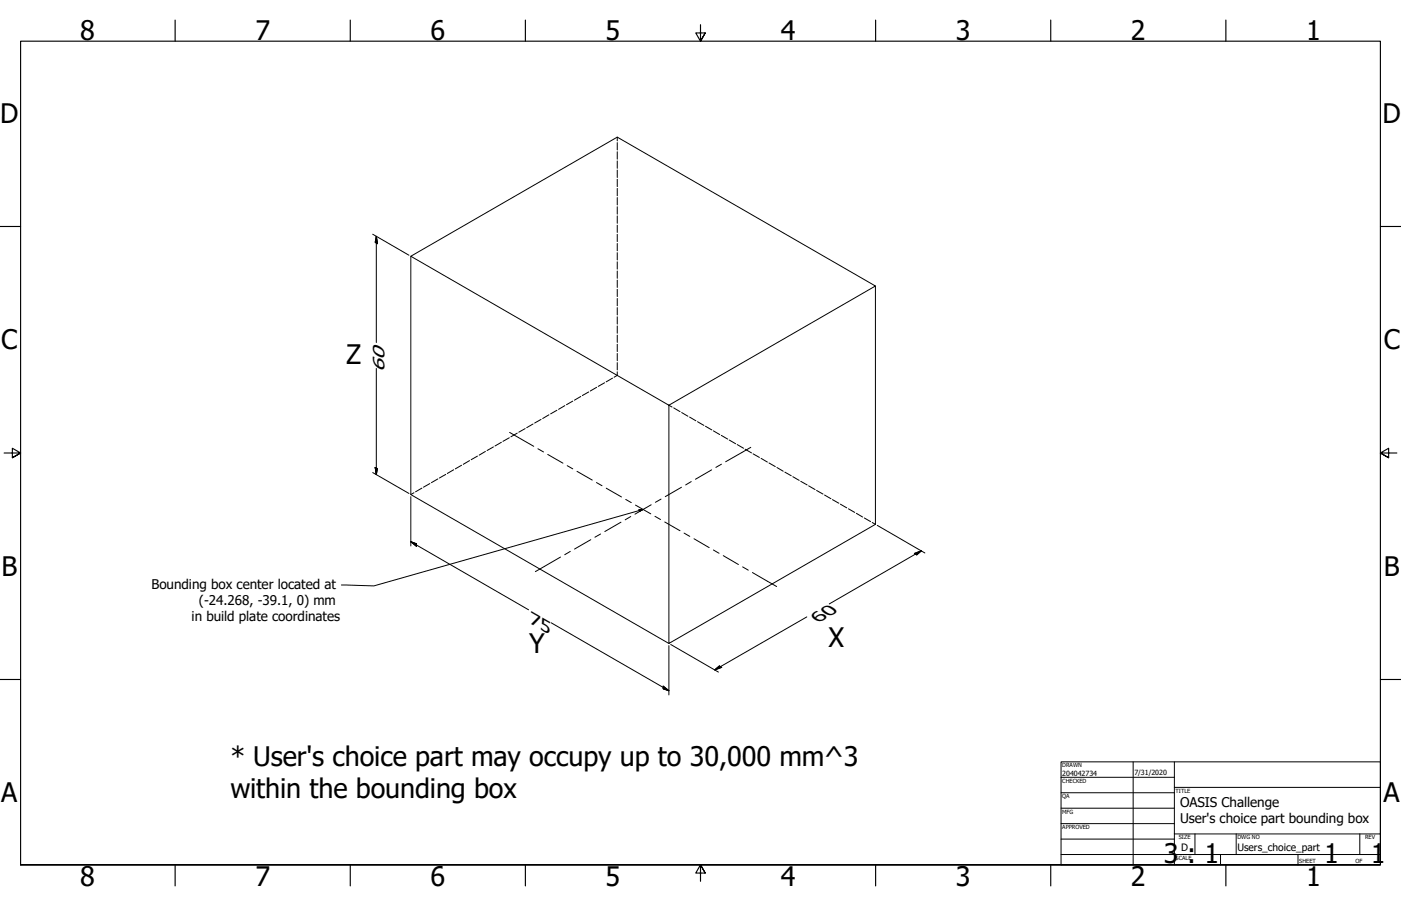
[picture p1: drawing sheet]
<svg xmlns="http://www.w3.org/2000/svg" width="864mm" height="559mm" viewBox="0 0 864 559" stroke-linecap="round" stroke-linejoin="round" font-family="sans-serif">
<!-- layer: Visible (ANSI) -->
<path d="M253 158l127-73 160 91-128 74zM253 158v147l159 92M540 176v147l-128 74v-147" fill="none" stroke="#000" stroke-width=".62"/>
<!-- layer: Hidden (ANSI) -->
<g fill="none" stroke="#000" stroke-width=".62">
<path d="M380 85v2M380 88v5M380 94v4M380 99v5M380 105v4M380 111v4M380 116v5M380 122v4M380 128v4M380 133v5M380 139v4M380 145v4"/>
<path d="M380 150v5M380 156v4M380 161v5M380 167v5M380 173v4M380 178v5M380 184v5M380 190v4M380 195v5M380 201v5M380 207v4M380 212v5"/>
<path d="M380 218v5M368 239l-4 2M373 236l-4 2M378 233l-4 3M380 229v3l-1 1M380 224v4M334 259l-4 2M338 256l-3 2M343 253l-4 2M348 250l-4 2M353 247l-4 3M358 245l-4 2"/>
<path d="M363 242l-4 2M412 250l2 1M415 252l4 2M420 254l4 3M425 257l4 3M299 278l-4 3M304 276l-4 2M309 273l-4 2M314 270l-4 2M319 267l-4 2M324 264l-4 3M329 261l-4 3"/>
<path d="M430 260l4 2M435 263l4 2M440 266l4 2M445 269l4 2M450 271l3 3M454 274l4 2M459 277l4 2M464 280l4 2M265 298l-4 2M270 295l-4 3M275 293l-4 2M280 290l-4 2"/>
<path d="M285 287l-4 2M289 284l-3 2M294 281l-4 3M469 283l4 2M474 286l4 2M479 288l4 3M484 291l4 2M489 294l4 2M494 297l4 2M498 300l4 2M255 304l-2 1M260 301l-4 2"/>
<path d="M503 303l4 2M508 305l4 3M513 308l4 2M518 311l4 2M523 314l4 2M528 317l4 2M533 319l4 3M538 322l2 1"/>
</g>
<!-- layer: Border (ANSI) -->
<g fill="none" stroke="#000" stroke-width=".7">
<path d="M108 12v13M216 12v13M324 12v13M432 15v10l-3-5h6l-3 5 3-5M540 12v13M648 12v13M756 12v13M0 140h13M851 140h13M3 279h10l-5-3v6l5-3-5 3M861 279h-10l5-3v6l-5-3 5 3M0 419h13"/>
<path d="M851 419h13M13 533v-508h838v508h-838h838M108 533v13M216 533v13M324 533v13M435 538l-3-5 3 5h-6l3-5v11M540 533v13M648 533v13M756 533v13"/>
</g>
<!-- layer: Title (ANSI) -->
<g fill="none" stroke="#000" stroke-width=".62">
<path d="M654 470h197v63h-197zM654 479h70M698 470v63M724 470v63M654 489h70M654 498h70M724 486h127M654 508h70M654 518h70M724 514h127M737 514v13M762 514v13"/>
<path d="M838 514v13M654 527h197M752 527v6M800 527v6"/>
</g>
<!-- layer: Dimension (ANSI) -->
<g fill="none" stroke="#000" stroke-width=".62">
<path d="M230 144l22 13M232 146l1 4-2-1zM232 146v65M232 227v66M230 291l22 13M231 288l2 1-1 4zM253 306v31M253 334l4 1v2zM253 334l73 42M541 324l29 17M568 340l-57 32M564 341l4-1-3 2z"/>
<path d="M340 384l72 42M412 398v31M413 398l30 17M497 380l-56 33M441 413l2-2 2 1zM409 423l3 3-3-1z"/>
</g>
<path d="M232 146l1 4zM232 146l1 4-2-1zM231 288l1 5zM231 288l2 1-1 4zM253 334l4 1zM253 334l4 1v2zM565 342l3-2zM564 341l4-1-3 2zM441 413l2-2zM441 413l2-2 2 1zM409 425l3 1zM409 423l3 3-3-1z" fill="#000" stroke="#000" stroke-width=".62"/>
<!-- layer: Centerline (ANSI) -->
<g fill="none" stroke="#000" stroke-width=".62">
<path d="M314 267l15 8M332 277l3 2M463 276l-16 9M338 280l9 6M350 287l3 2M356 291l9 5M368 298l3 2M426 297l-3 2M439 290l-10 6M445 286l-4 2M374 301l9 6M386 308l3 2"/>
<path d="M389 319l-4 2M392 312l9 5M401 311l-10 6M404 318l3 2M407 308l-3 2M420 301l-10 5M364 333l-10 6M370 329l-3 2M383 322l-10 6M410 322l9 5M422 329l3 2M428 332l9 6"/>
<path d="M440 339l3 2M346 344l-16 9M352 340l-4 2M446 343l9 5M458 350l3 2M464 353l15 9"/>
</g>
<!-- layer: Symbol (ANSI) -->
<path d="M394 315l2-1zM394 314h2l-2 1z" fill="#000" stroke="#000" stroke-width=".62"/>
<path d="M396 314l-166 47h-20M396 314h-2v1h1" fill="none" stroke="#000" stroke-width=".62"/>
<g font-size="16.6">
<text x="49" y="24">8</text>
<text x="157" y="24">7</text>
<text x="265" y="24">6</text>
<text x="373" y="24">5</text>
<text x="481" y="24">4</text>
<text x="589" y="24">3</text>
<text x="697" y="24">2</text>
<text x="805" y="24">1</text>
<text x="0" y="76">D</text>
<text x="852" y="76">D</text>
<text x="1" y="216">C</text>
<text x="853" y="216">C</text>
<text x="213" y="225">Z</text>
<text x="1" y="355">B</text>
<text x="853" y="355">B</text>
<text x="511" y="399">X</text>
<text x="326" y="403">Y</text>
<text x="142" y="473">* User's choice part may occupy up to 30,000 mm^3</text>
<text x="1" y="495">A</text>
<text x="142" y="492">within the bounding box</text>
<text x="853" y="495">A</text>
<text x="717" y="532">3</text>
<text x="732" y="532">: 1</text>
<text x="816" y="533">1</text>
<text x="845" y="533">1</text>
<text x="49" y="546">8</text>
<text x="157" y="546">7</text>
<text x="265" y="546">6</text>
<text x="373" y="546">5</text>
<text x="481" y="546">4</text>
<text x="589" y="546">3</text>
<text x="697" y="546">2</text>
<text x="805" y="546">1</text>
</g>
<g font-size="10.5">
<text x="237" y="230" transform="rotate(-90 237 230)">60</text>
<text x="326" y="384" transform="rotate(30 326 384)">75</text>
<text x="505" y="384" transform="rotate(-30 505 384)">60</text>
</g>
<g font-size="8.3">
<text x="93" y="363">Bounding box center located at</text>
<text x="123" y="373">(-24.268, -39.1, 0) mm</text>
<text x="118" y="383">in build plate coordinates</text>
<text x="727" y="498">OASIS Challenge</text>
<text x="727" y="508">User's choice part bounding box</text>
</g>
<g font-size="6.3">
<text x="728" y="525">D</text>
<text x="763" y="525">Users_choice_part</text>
</g>
<g font-size="4.4">
<text x="655" y="479">204042734</text>
<text x="699" y="478">7/31/2020</text>
</g>
<g font-size="3.5">
<text x="655" y="473">DRAWN</text>
<text x="655" y="483">CHECKED</text>
<text x="725" y="489">TITLE</text>
<text x="655" y="492">QA</text>
<text x="655" y="502">MFG</text>
<text x="655" y="511">APPROVED</text>
<text x="727" y="518">SIZE</text>
<text x="763" y="518">DWG NO</text>
<text x="841" y="518">REV</text>
<text x="725" y="530">SCALE</text>
<text x="801" y="533">SHEET</text>
<text x="836" y="533">OF</text>
</g>
</svg>
